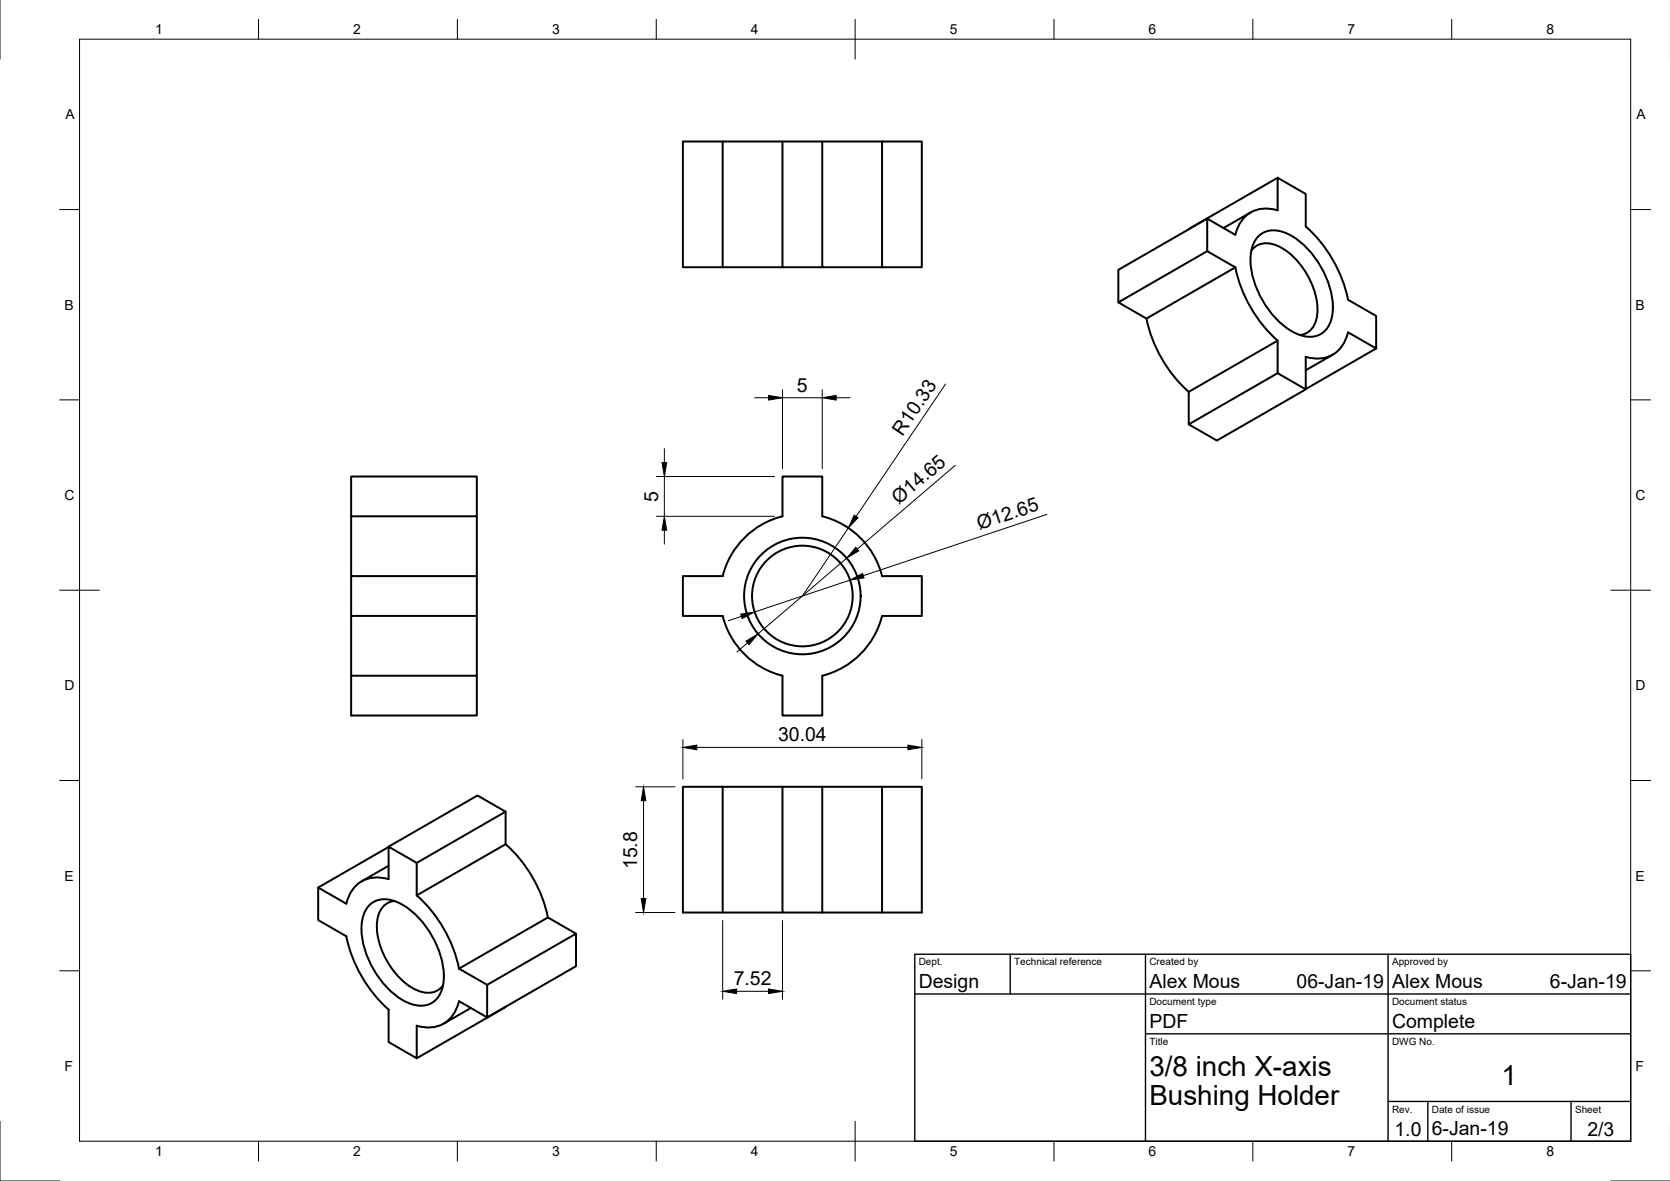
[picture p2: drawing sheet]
<svg xmlns="http://www.w3.org/2000/svg" width="420mm" height="297mm" viewBox="0 0 420 297" stroke-linecap="round" stroke-linejoin="round" font-family="sans-serif">
<!-- layer: Visible -->
<g fill="none" stroke="#000" stroke-width=".5">
<path d="M181.8 35.6v31.6h15.1M196.9 35.6v31.6h10M206.9 35.6v31.6h15M221.9 35.6v31.6h10v-31.6h-60.1v31.6h10M303.7 55l-22.3 12.9v8.2M314.7 53.4l-6.9 4M316.5 59.6a6 6 0 0 1 7.2-.9 22.1 22.1 0 0 1 11.6 20 5.8 5.8 0 0 1-6.6 6 15.8 15.8 0 0 1-9.8-7.2 21.1 21.1 0 0 1-4.2-13.6 7.5 7.5 0 0 1 1.8-4.3zM321.4 44.7l-22.3 13M303.7 63.2l-22.3 12.9 7 4 22.4-12.9M310.8 67.2l-7.1-4v-8.2l7.1 4.1a7.9 7.9 0 0 1 10.6-6.2v-8.2l7.1 4.1v8.2a34 34 0 0 1 10.7 18.4l7 4.1v8.2l-7-4.1a7.9 7.9 0 0 1-10.7 6.2v8.1l-7.1-4v-8.2M310.8 67.2a34 34 0 0 0 10.6 18.5M314.8 63a5 5 0 0 1 6.4-1.3 18.9 18.9 0 0 1 10.2 17.8 5 5 0 0 1-4.3 4.8"/>
<path d="M288.4 80.1a34 34 0 0 0 10.7 18.5M321.4 93.9l-22.3 12.8 7.1 4.1 22.3-12.9M321.4 85.7l-22.3 12.9v8.1M335.3 89.2l-6.8 3.9M346.2 87.7l-17.7 10.2M88.3 129.9h31.7v-10h-31.7v60.1h31.7v-10M120 129.9v15h-31.7M120 144.9v10h-31.7M120 154.9v15.1h-31.7M171.8 144.9h10a20.7 20.7 0 0 1 15.1-15v-10h10v10a20.7 20.7 0 0 1 15 15h10v10h-10a20.7 20.7 0 0 1-15 15.1v10h-10v-10a20.7 20.7 0 0 1-15.1-15.1h-10zM181.8 197.9h15.1M206.9 197.9h15v31.6"/>
<path d="M221.9 197.9h10v31.6h-35v-31.6h10v31.6M97.8 213l22.3-12.9 7.1 4-22.4 12.9M97.8 213l-17.7 10.2M97.8 217.8l-6.8 3.9M127.2 204.1v8.2l-22.4 12.9v-8.2l-7-4v8.1a7.9 7.9 0 0 0-10.7 6.2l-7-4.1v8.2l7 4.1a34.1 34.1 0 0 0 10.7 18.4v8.2l7 4.1v-8.2a7.9 7.9 0 0 0 10.7-6.2l7.1 4.1v-8.2l-7.1-4.1M127.2 212.3a34 34 0 0 1 10.6 18.5M92.8 227.8a6 6 0 0 1 7.2-.9 22.1 22.1 0 0 1 11.6 20.1 5.8 5.8 0 0 1-6.5 5.9 15.8 15.8 0 0 1-9.9-7.2 21.1 21.1 0 0 1-4.2-13.6 7.5 7.5 0 0 1 1.8-4.3zM99.2 226.6a5 5 0 0 0-4.3 4.8 18.9 18.9 0 0 0 10.2 17.8 5 5 0 0 0 6.4-1.3M104.8 225.2a34 34 0 0 1 10.7 18.4M144.9 234.8v8.2l-22.3 12.9M181.8 229.5v-31.6h-10v31.6h25.1M115.5 243.6l22.3-12.8 7.1 4-22.3 12.9"/>
<path d="M118.5 253.5l-6.9 4M127.2 253.2l-22.4 13"/>
<circle cx="201.9" cy="149.9" r="14.7"/>
<circle cx="201.9" cy="149.9" r="12.7"/>
</g>
<!-- layer: Border -->
<g fill="none" stroke="#000" stroke-width=".25">
<path d="M0 -.1v15M20 9.9h390.3v277.1h-390.3zM65 4.8v5.1M115.1 4.8v5.1M165.1 4.8v5.1M215.1 4.8v10.1M265.2 4.8v5.1M315.2 4.8v5.1M365.2 4.8v5.1M15 52.7h5M410.3 52.7h5M15 100.6h5"/>
<path d="M410.3 100.6h5M15 148.4h10M405.3 148.4h10M15 196.3h5M410.3 196.3h5M15 244.2h5M410.3 244.2h5M0 282v15h15M65 287v5M115.1 287v5M165.1 287v5M215.1 282v10"/>
<path d="M265.2 287v5M315.2 287v5M365.2 287v5M405.3 297h14.9"/>
</g>
<!-- layer: TitleBlock -->
<path d="M230.2 240h180.1v47h-180.1zM230.2 250h180.1M254.2 240v10M288.2 240v47M349.2 240v47M288.2 260h122.1M349.2 277h61.1M359.2 277v10M395.3 277v10" fill="none" stroke="#000" stroke-width=".35"/>
<!-- layer: Dimensions -->
<g fill="none" stroke="#000" stroke-width=".25">
<path d="M196.9 98v19.9M206.9 98v19.9M237.9 96.6l-22.5 33.3M165.1 119.9h29.8M167.1 112.8v3.5M167.1 119.9v10M189.9 100h3.5M196.9 100h10M210.4 100h3.5M240.4 117l-24.7 21.1M165.1 129.9h29.8M167.1 133.4v3.5"/>
<path d="M213.4 132.8l-11.5 17.1M263.4 129.4l-46.2 15.4M186.5 155l-3.3 1.1M213 140.4l-22.3 19M213.9 145.9l-24 8M188.1 161.7l-2.7 2.3M159.9 197.9h9.9M171.8 186v9.9M175.3 188h53.1M231.9 186v9.9M161.9 201.4v24.6M159.9 229.5h9.9"/>
<path d="M181.8 231.5v19.8M196.9 231.5v19.8M185.3 249.3h8.1"/>
</g>
<g fill="#000" stroke="#000" stroke-width=".25">
<path d="M193.4 99.5l3.5 .5-3.5 .6zM206.9 100l3.5-.5v1.1zM166.6 116.3h1.1l-.6 3.6zM167.1 129.9l.6 3.5h-1.1zM214.9 129.6l1 .6-2.5 2.6zM215.3 137.7l.8 .9-3.1 1.8zM186.4 154.5l3.5-.6-3.2 1.7zM213.9 145.9l3.1-1.7 .4 1.1zM187.7 161.3l3-1.9-2.3 2.7zM171.8 188l3.5-.6v1.2zM228.4 187.4l3.5 .6-3.5 .6zM161.9 197.9l.6 3.5h-1.2z"/>
<path d="M161.3 226h1.2l-.6 3.5zM181.8 249.3l3.5-.6v1.2zM193.4 248.7l3.5 .6-3.5 .6z"/>
</g>
<g font-size="7">
<text x="289.2" y="270.5">3/8 inch X-axis</text>
<text x="377.8" y="272.9">1</text>
<text x="289.2" y="278">Bushing Holder</text>
</g>
<g font-size="4.9">
<text x="200.5" y="98.5">5</text>
<text x="227.1" y="109.8" transform="rotate(-56 227.1 109.8)">R10.33</text>
<text x="165.6" y="126.2" transform="rotate(-90 165.6 126.2)">5</text>
<text x="226.1" y="127" transform="rotate(-41 226.1 127)">Ø14.65</text>
<text x="246.4" y="133.3" transform="rotate(-18 246.4 133.3)">Ø12.65</text>
<text x="195.8" y="186.4">30.04</text>
<text x="160.3" y="218.6" transform="rotate(-90 160.3 218.6)">15.8</text>
<text x="184.6" y="247.8">7.52</text>
<text x="231.2" y="248.5">Design</text>
<text x="289.2" y="248.5">Alex Mous</text>
<text x="326.2" y="248.5">06-Jan-19</text>
<text x="350.2" y="248.5">Alex Mous</text>
<text x="390" y="248.5">6-Jan-19</text>
<text x="289.2" y="258.5">PDF</text>
<text x="350.2" y="258.5">Complete</text>
<text x="350.8" y="285.7">1.0</text>
<text x="360.2" y="285.5">6-Jan-19</text>
<text x="399.4" y="285.7">2/3</text>
</g>
<g font-size="3.5">
<text x="39" y="8.6">1</text>
<text x="88.9" y="8.6">2</text>
<text x="138.9" y="8.6">3</text>
<text x="188.9" y="8.6">4</text>
<text x="239" y="8.6">5</text>
<text x="288.9" y="8.6">6</text>
<text x="339" y="8.6">7</text>
<text x="389.1" y="8.6">8</text>
<text x="16.4" y="30">A</text>
<text x="411.7" y="30">A</text>
<text x="16.2" y="77.9">B</text>
<text x="411.5" y="77.9">B</text>
<text x="16.3" y="125.8">C</text>
<text x="411.5" y="125.8">C</text>
<text x="16.2" y="173.6">D</text>
<text x="411.5" y="173.6">D</text>
<text x="16.3" y="221.5">E</text>
<text x="411.5" y="221.5">E</text>
<text x="16.3" y="269.4">F</text>
<text x="411.5" y="269.4">F</text>
<text x="39" y="290.8">1</text>
<text x="88.9" y="290.8">2</text>
<text x="138.9" y="290.8">3</text>
<text x="188.9" y="290.8">4</text>
<text x="239" y="290.8">5</text>
<text x="288.9" y="290.8">6</text>
<text x="339" y="290.8">7</text>
<text x="389.1" y="290.8">8</text>
</g>
<g font-size="2.5">
<text x="231.2" y="242.8">Dept.</text>
<text x="255.2" y="242.8">Technical reference</text>
<text x="289.2" y="242.8">Created by</text>
<text x="350.2" y="242.8">Approved by</text>
<text x="289.2" y="252.8">Document type</text>
<text x="350.2" y="252.8">Document status</text>
<text x="289.2" y="262.8">Title</text>
<text x="350.2" y="262.8">DWG No.</text>
<text x="350.2" y="279.8">Rev.</text>
<text x="360.2" y="279.8">Date of issue</text>
<text x="396.3" y="279.8">Sheet</text>
</g>
</svg>
